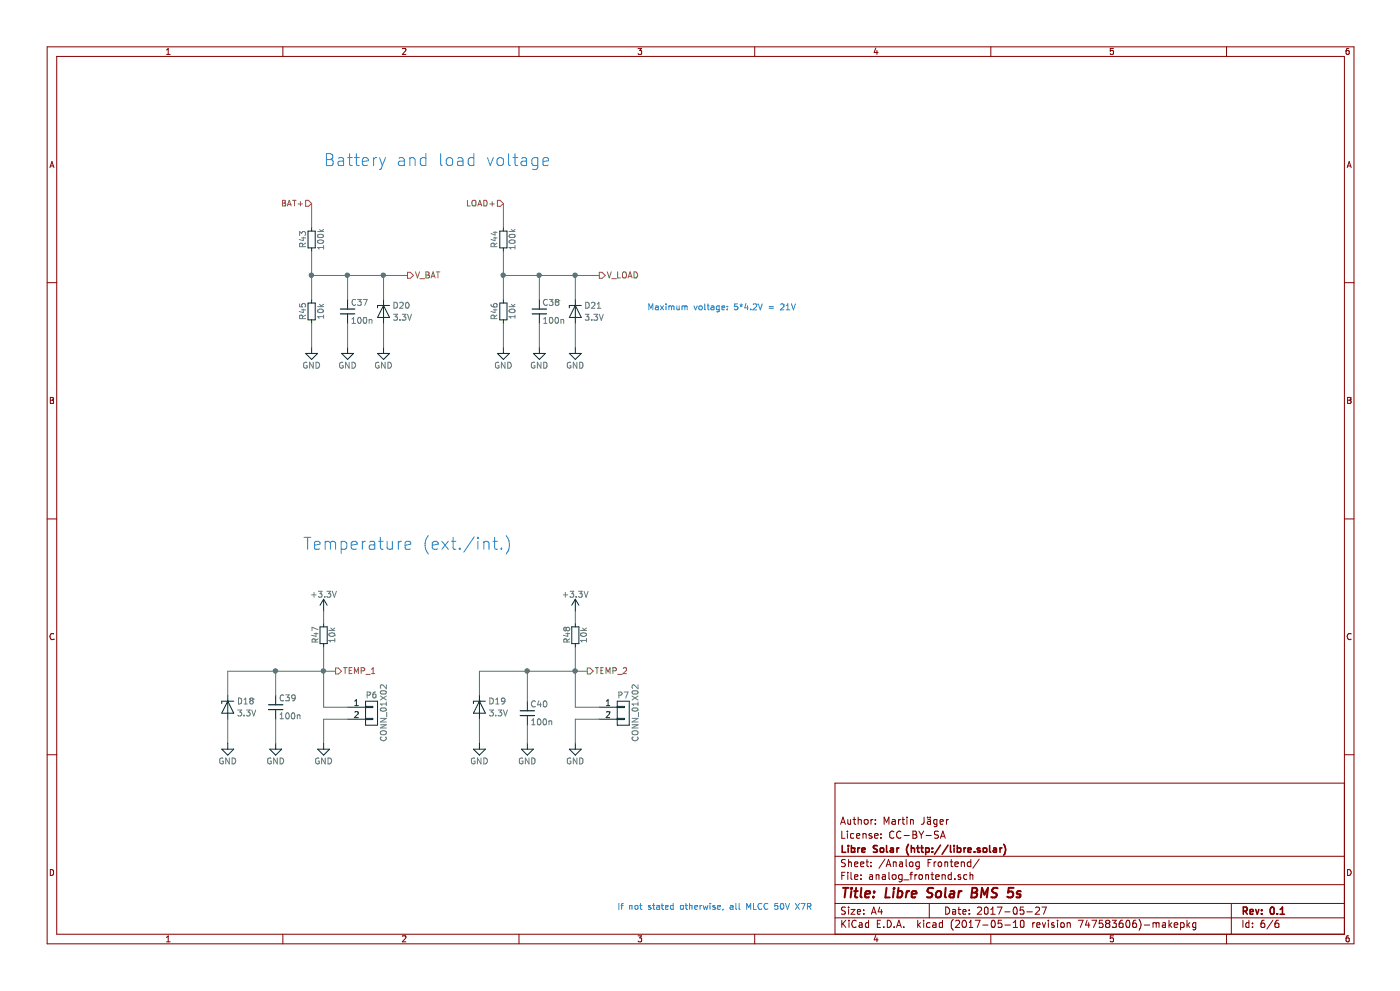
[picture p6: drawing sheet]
EESchema Schematic File Version 4
LIBS:BMS-5s-cache
EELAYER 26 0
EELAYER END
$Descr A4 11693 8268
encoding utf-8
Sheet 6 6
Title "Libre Solar BMS 5s"
Date "2017-05-27"
Rev "0.1"
Comp "Libre Solar (http://libre.solar)"
Comment1 "License: CC-BY-SA"
Comment2 "Author: Martin Jäger"
Comment3 ""
Comment4 ""
$EndDescr
$Comp
L power:GND #PWR078
U 1 1
P 2300 6200
F 0 "#PWR078" H 2300 5950 50  0001 C CNN
F 1 "GND" H 2300 6050 50  0000 C CNN
F 2 "" H 2300 6200 50  0000 C CNN
F 3 "" H 2300 6200 50  0000 C CNN
	1    2300 6200
	1    0    0    -1  
$EndComp
$Comp
L power:GND #PWR079
U 1 1
P 2700 6200
F 0 "#PWR079" H 2700 5950 50  0001 C CNN
F 1 "GND" H 2700 6050 50  0000 C CNN
F 2 "" H 2700 6200 50  0000 C CNN
F 3 "" H 2700 6200 50  0000 C CNN
	1    2700 6200
	1    0    0    -1  
$EndComp
$Comp
L Project:C C39
U 1 1
P 2300 5900
F 0 "C39" H 2325 5975 50  0000 L CNN
F 1 "100n" H 2325 5825 50  0000 L CNN
F 2 "LibreSolar:C_0603_1608" H 2300 5700 50  0001 C CNN
F 3 "" H 2325 5975 50  0000 C CNN
F 4 "Yageo" H -6500 50  50  0001 C CNN "Manufacturer"
F 5 "CC0603KRX7R9BB104" H -6500 50  50  0001 C CNN "PartNumber"
	1    2300 5900
	1    0    0    -1  
$EndComp
$Comp
L power:+3.3V #PWR080
U 1 1
P 2700 5100
F 0 "#PWR080" H 2700 4950 50  0001 C CNN
F 1 "+3.3V" H 2700 5240 50  0000 C CNN
F 2 "" H 2700 5100 50  0000 C CNN
F 3 "" H 2700 5100 50  0000 C CNN
	1    2700 5100
	1    0    0    -1  
$EndComp
$Comp
L Project:R R47
U 1 1
P 2700 5300
F 0 "R47" V 2630 5300 50  0000 C CNN
F 1 "10k" V 2770 5300 50  0000 C CNN
F 2 "LibreSolar:R_0603_1608" H 2700 5300 50  0001 C CNN
F 3 "" H 2700 5300 50  0000 C CNN
F 4 "Yageo" H -6600 100 50  0001 C CNN "Manufacturer"
F 5 "RC0603FR-0710KL" H -6600 100 50  0001 C CNN "PartNumber"
	1    2700 5300
	1    0    0    -1  
$EndComp
$Comp
L power:GND #PWR081
U 1 1
P 4800 6200
F 0 "#PWR081" H 4800 5950 50  0001 C CNN
F 1 "GND" H 4800 6050 50  0000 C CNN
F 2 "" H 4800 6200 50  0000 C CNN
F 3 "" H 4800 6200 50  0000 C CNN
	1    4800 6200
	1    0    0    -1  
$EndComp
$Comp
L Project:C C40
U 1 1
P 4400 5950
F 0 "C40" H 4425 6025 50  0000 L CNN
F 1 "100n" H 4425 5875 50  0000 L CNN
F 2 "LibreSolar:C_0603_1608" H 4400 5750 50  0001 C CNN
F 3 "" H 4425 6025 50  0000 C CNN
F 4 "Yageo" H -5650 100 50  0001 C CNN "Manufacturer"
F 5 "CC0603KRX7R9BB104" H -5650 100 50  0001 C CNN "PartNumber"
	1    4400 5950
	1    0    0    -1  
$EndComp
$Comp
L power:GND #PWR082
U 1 1
P 4400 6200
F 0 "#PWR082" H 4400 5950 50  0001 C CNN
F 1 "GND" H 4400 6050 50  0000 C CNN
F 2 "" H 4400 6200 50  0000 C CNN
F 3 "" H 4400 6200 50  0000 C CNN
	1    4400 6200
	1    0    0    -1  
$EndComp
$Comp
L Project:R R48
U 1 1
P 4800 5300
F 0 "R48" V 4730 5300 50  0000 C CNN
F 1 "10k" V 4870 5300 50  0000 C CNN
F 2 "LibreSolar:R_0603_1608" H 4800 5300 50  0001 C CNN
F 3 "" H 4800 5300 50  0000 C CNN
F 4 "Yageo" H -5250 100 50  0001 C CNN "Manufacturer"
F 5 "RC0603FR-0710KL" H -5250 100 50  0001 C CNN "PartNumber"
	1    4800 5300
	1    0    0    -1  
$EndComp
$Comp
L power:+3.3V #PWR083
U 1 1
P 4800 5100
F 0 "#PWR083" H 4800 4950 50  0001 C CNN
F 1 "+3.3V" H 4800 5240 50  0000 C CNN
F 2 "" H 4800 5100 50  0000 C CNN
F 3 "" H 4800 5100 50  0000 C CNN
	1    4800 5100
	1    0    0    -1  
$EndComp
Text Notes 5150 7600 0    50   ~ 0
If not stated otherwise, all MLCC 50V X7R
Text HLabel 4900 5600 2    50   Output ~ 0
TEMP_2
Text HLabel 2800 5600 2    50   Output ~ 0
TEMP_1
Wire Wire Line
	2700 5100 2700 5200
Wire Wire Line
	2300 6000 2300 6200
Wire Wire Line
	2300 5800 2300 5600
Wire Wire Line
	1900 5600 2300 5600
Wire Wire Line
	4800 5100 4800 5200
Wire Wire Line
	4000 5600 4400 5600
Wire Wire Line
	4400 6050 4400 6200
Connection ~ 2700 5600
Connection ~ 4800 5600
Text Notes 2525 4600 0    100  ~ 0
Temperature (ext./int.)
$Comp
L Project:R R45
U 1 1
P 2600 2600
F 0 "R45" V 2525 2600 50  0000 C CNN
F 1 "10k" V 2675 2600 50  0000 C CNN
F 2 "LibreSolar:R_0603_1608" V 2425 2500 50  0001 C CNN
F 3 "" H 2600 2600 50  0000 C CNN
F 4 "Yageo" H 0   0   60  0001 C CNN "Manufacturer"
F 5 "RC0603FR-0710KL" H 2600 2600 60  0001 C CNN "PartNumber"
	1    2600 2600
	1    0    0    -1  
$EndComp
$Comp
L Project:R R43
U 1 1
P 2600 2000
F 0 "R43" V 2525 2000 50  0000 C CNN
F 1 "100k" V 2675 2000 50  0000 C CNN
F 2 "LibreSolar:R_0603_1608" V 2425 1900 50  0001 C CNN
F 3 "" H 2600 2000 50  0000 C CNN
F 4 "Yageo" H 0   50  60  0001 C CNN "Manufacturer"
F 5 "RC0603FR-07100KL" H 0   50  60  0001 C CNN "PartNumber"
	1    2600 2000
	1    0    0    -1  
$EndComp
$Comp
L Project:R R46
U 1 1
P 4200 2600
F 0 "R46" V 4125 2600 50  0000 C CNN
F 1 "10k" V 4275 2600 50  0000 C CNN
F 2 "LibreSolar:R_0603_1608" V 4025 2500 50  0001 C CNN
F 3 "" H 4200 2600 50  0000 C CNN
F 4 "Yageo" H 300 0   60  0001 C CNN "Manufacturer"
F 5 "RC0603FR-0710KL" H 4200 2600 60  0001 C CNN "PartNumber"
	1    4200 2600
	1    0    0    -1  
$EndComp
$Comp
L Project:R R44
U 1 1
P 4200 2000
F 0 "R44" V 4125 2000 50  0000 C CNN
F 1 "100k" V 4275 2000 50  0000 C CNN
F 2 "LibreSolar:R_0603_1608" V 4025 1900 50  0001 C CNN
F 3 "" H 4200 2000 50  0000 C CNN
F 4 "Yageo" H 600 50  60  0001 C CNN "Manufacturer"
F 5 "RC0603FR-07100KL" H 600 50  60  0001 C CNN "PartNumber"
	1    4200 2000
	1    0    0    -1  
$EndComp
$Comp
L Project:C C37
U 1 1
P 2900 2600
F 0 "C37" H 2925 2675 50  0000 L CNN
F 1 "100n" H 2925 2525 50  0000 L CNN
F 2 "LibreSolar:C_0603_1608" H 2900 2400 50  0001 C CNN
F 3 "" H 2925 2675 50  0000 C CNN
F 4 "Yageo" H 0   0   60  0001 C CNN "Manufacturer"
F 5 "CC0603KRX7R9BB104" H 0   0   60  0001 C CNN "PartNumber"
	1    2900 2600
	1    0    0    -1  
$EndComp
$Comp
L Project:C C38
U 1 1
P 4500 2600
F 0 "C38" H 4525 2675 50  0000 L CNN
F 1 "100n" H 4525 2525 50  0000 L CNN
F 2 "LibreSolar:C_0603_1608" H 4500 2400 50  0001 C CNN
F 3 "" H 4525 2675 50  0000 C CNN
F 4 "Yageo" H 0   0   60  0001 C CNN "Manufacturer"
F 5 "CC0603KRX7R9BB104" H 0   0   60  0001 C CNN "PartNumber"
	1    4500 2600
	1    0    0    -1  
$EndComp
Text Notes 4600 1400 2    100  ~ 0
Battery and load voltage
$Comp
L power:GND #PWR084
U 1 1
P 4500 2900
F 0 "#PWR084" H 4500 2650 50  0001 C CNN
F 1 "GND" H 4500 2750 50  0000 C CNN
F 2 "" H 4500 2900 50  0000 C CNN
F 3 "" H 4500 2900 50  0000 C CNN
	1    4500 2900
	1    0    0    -1  
$EndComp
$Comp
L power:GND #PWR085
U 1 1
P 4200 2900
F 0 "#PWR085" H 4200 2650 50  0001 C CNN
F 1 "GND" H 4200 2750 50  0000 C CNN
F 2 "" H 4200 2900 50  0000 C CNN
F 3 "" H 4200 2900 50  0000 C CNN
	1    4200 2900
	1    0    0    -1  
$EndComp
$Comp
L power:GND #PWR086
U 1 1
P 2900 2900
F 0 "#PWR086" H 2900 2650 50  0001 C CNN
F 1 "GND" H 2900 2750 50  0000 C CNN
F 2 "" H 2900 2900 50  0000 C CNN
F 3 "" H 2900 2900 50  0000 C CNN
	1    2900 2900
	1    0    0    -1  
$EndComp
$Comp
L power:GND #PWR087
U 1 1
P 2600 2900
F 0 "#PWR087" H 2600 2650 50  0001 C CNN
F 1 "GND" H 2600 2750 50  0000 C CNN
F 2 "" H 2600 2900 50  0000 C CNN
F 3 "" H 2600 2900 50  0000 C CNN
	1    2600 2900
	1    0    0    -1  
$EndComp
Connection ~ 2900 2300
Connection ~ 4500 2300
Connection ~ 4200 2300
Wire Wire Line
	4200 2300 4500 2300
Wire Wire Line
	4500 2300 4500 2500
Wire Wire Line
	4500 2700 4500 2900
Wire Wire Line
	4200 2700 4200 2900
Wire Wire Line
	4200 2100 4200 2300
Connection ~ 2600 2300
Wire Wire Line
	2600 2300 2900 2300
Wire Wire Line
	2900 2300 2900 2500
Wire Wire Line
	2900 2700 2900 2900
Wire Wire Line
	2600 2700 2600 2900
Wire Wire Line
	2600 2100 2600 2300
Wire Wire Line
	2600 1700 2600 1900
Wire Wire Line
	4200 1700 4200 1900
Text HLabel 4200 1700 0    50   Input ~ 0
LOAD+
Text HLabel 2600 1700 0    50   Input ~ 0
BAT+
Text HLabel 3400 2300 2    50   Output ~ 0
V_BAT
Text HLabel 5000 2300 2    50   Output ~ 0
V_LOAD
Wire Wire Line
	4400 5850 4400 5600
$Comp
L Project:Conn_01x02 P6
U 1 1
P 3100 5900
F 0 "P6" H 3100 6050 50  0000 C CNN
F 1 "CONN_01X02" V 3200 5900 50  0000 C CNN
F 2 "LibreSolar:Phoenix_Contact_MC_1,5_2-G-3,81" H 3100 5900 50  0001 C CNN
F 3 "" H 3100 5900 50  0000 C CNN
F 4 "Phoenix Contact" H 0   -50 60  0001 C CNN "Manufacturer"
F 5 "1803277" H 0   -50 60  0001 C CNN "PartNumber"
	1    3100 5900
	1    0    0    -1  
$EndComp
$Comp
L Project:Conn_01x02 P7
U 1 1
P 5200 5900
F 0 "P7" H 5200 6050 50  0000 C CNN
F 1 "CONN_01X02" V 5300 5900 50  0000 C CNN
F 2 "LibreSolar:Phoenix_Contact_MC_1,5_2-G-3,81" H 5200 5900 50  0001 C CNN
F 3 "" H 5200 5900 50  0000 C CNN
F 4 "Phoenix Contact" H 5200 5900 60  0001 C CNN "Manufacturer"
F 5 "1803277" H 5200 5900 60  0001 C CNN "PartNumber"
	1    5200 5900
	1    0    0    -1  
$EndComp
Wire Wire Line
	2900 6000 2700 6000
Wire Wire Line
	2700 6000 2700 6200
Wire Wire Line
	2700 5900 2900 5900
Wire Wire Line
	2700 5400 2700 5600
Wire Wire Line
	4800 5900 5000 5900
Wire Wire Line
	4800 5400 4800 5600
Wire Wire Line
	5000 6000 4800 6000
Wire Wire Line
	4800 6000 4800 6200
$Comp
L Project:D_Zener D18
U 1 1
P 1900 5900
F 0 "D18" V 1850 5825 50  0000 R CNN
F 1 "3.3V" V 1950 5825 50  0000 R CNN
F 2 "LibreSolar:D_SOD-323" H 1900 5900 50  0001 C CNN
F 3 "" H 1900 5900 50  0000 C CNN
F 4 "ON Semiconductor" H 1900 5900 60  0001 C CNN "Manufacturer"
F 5 "MM3Z3V3T1G" H 1900 5900 60  0001 C CNN "PartNumber"
	1    1900 5900
	0    -1   1    0   
$EndComp
Wire Wire Line
	1900 6000 1900 6200
Wire Wire Line
	1900 5600 1900 5800
$Comp
L power:GND #PWR088
U 1 1
P 1900 6200
F 0 "#PWR088" H 1900 5950 50  0001 C CNN
F 1 "GND" H 1900 6050 50  0000 C CNN
F 2 "" H 1900 6200 50  0000 C CNN
F 3 "" H 1900 6200 50  0000 C CNN
	1    1900 6200
	1    0    0    -1  
$EndComp
$Comp
L Project:D_Zener D19
U 1 1
P 4000 5900
F 0 "D19" V 3950 5825 50  0000 R CNN
F 1 "3.3V" V 4050 5825 50  0000 R CNN
F 2 "LibreSolar:D_SOD-323" H 4000 5900 50  0001 C CNN
F 3 "" H 4000 5900 50  0000 C CNN
F 4 "ON Semiconductor" H 4000 5900 60  0001 C CNN "Manufacturer"
F 5 "MM3Z3V3T1G" H 4000 5900 60  0001 C CNN "PartNumber"
	1    4000 5900
	0    -1   1    0   
$EndComp
Wire Wire Line
	4000 6000 4000 6200
Wire Wire Line
	4000 5600 4000 5800
$Comp
L power:GND #PWR089
U 1 1
P 4000 6200
F 0 "#PWR089" H 4000 5950 50  0001 C CNN
F 1 "GND" H 4000 6050 50  0000 C CNN
F 2 "" H 4000 6200 50  0000 C CNN
F 3 "" H 4000 6200 50  0000 C CNN
	1    4000 6200
	1    0    0    -1  
$EndComp
Connection ~ 4400 5600
Connection ~ 2300 5600
Text Notes 5400 2600 0    50   ~ 0
Maximum voltage: 5*4.2V = 21V\n
$Comp
L Project:D_Zener D21
U 1 1
P 4800 2600
F 0 "D21" V 4750 2525 50  0000 R CNN
F 1 "3.3V" V 4850 2525 50  0000 R CNN
F 2 "LibreSolar:D_SOD-323" H 4800 2600 50  0001 C CNN
F 3 "" H 4800 2600 50  0000 C CNN
F 4 "ON Semiconductor" H 4800 2600 60  0001 C CNN "Manufacturer"
F 5 "MM3Z3V3T1G" H 4800 2600 60  0001 C CNN "PartNumber"
	1    4800 2600
	0    -1   1    0   
$EndComp
$Comp
L Project:D_Zener D20
U 1 1
P 3200 2600
F 0 "D20" V 3150 2525 50  0000 R CNN
F 1 "3.3V" V 3250 2525 50  0000 R CNN
F 2 "LibreSolar:D_SOD-323" H 3200 2600 50  0001 C CNN
F 3 "" H 3200 2600 50  0000 C CNN
F 4 "ON Semiconductor" H 3200 2600 60  0001 C CNN "Manufacturer"
F 5 "MM3Z3V3T1G" H 3200 2600 60  0001 C CNN "PartNumber"
	1    3200 2600
	0    -1   1    0   
$EndComp
$Comp
L power:GND #PWR090
U 1 1
P 4800 2900
F 0 "#PWR090" H 4800 2650 50  0001 C CNN
F 1 "GND" H 4800 2750 50  0000 C CNN
F 2 "" H 4800 2900 50  0000 C CNN
F 3 "" H 4800 2900 50  0000 C CNN
	1    4800 2900
	1    0    0    -1  
$EndComp
$Comp
L power:GND #PWR091
U 1 1
P 3200 2900
F 0 "#PWR091" H 3200 2650 50  0001 C CNN
F 1 "GND" H 3200 2750 50  0000 C CNN
F 2 "" H 3200 2900 50  0000 C CNN
F 3 "" H 3200 2900 50  0000 C CNN
	1    3200 2900
	1    0    0    -1  
$EndComp
Wire Wire Line
	3200 2700 3200 2900
Wire Wire Line
	3200 2500 3200 2300
Connection ~ 3200 2300
Wire Wire Line
	4800 2500 4800 2300
Connection ~ 4800 2300
Wire Wire Line
	4800 2700 4800 2900
Wire Wire Line
	2700 5600 2800 5600
Wire Wire Line
	2700 5600 2700 5900
Wire Wire Line
	4800 5600 4900 5600
Wire Wire Line
	4800 5600 4800 5900
Wire Wire Line
	2900 2300 3200 2300
Wire Wire Line
	4500 2300 4800 2300
Wire Wire Line
	4200 2300 4200 2500
Wire Wire Line
	2600 2300 2600 2500
Wire Wire Line
	4400 5600 4800 5600
Wire Wire Line
	2300 5600 2700 5600
Wire Wire Line
	3200 2300 3400 2300
Wire Wire Line
	4800 2300 5000 2300
$EndSCHEMATC
